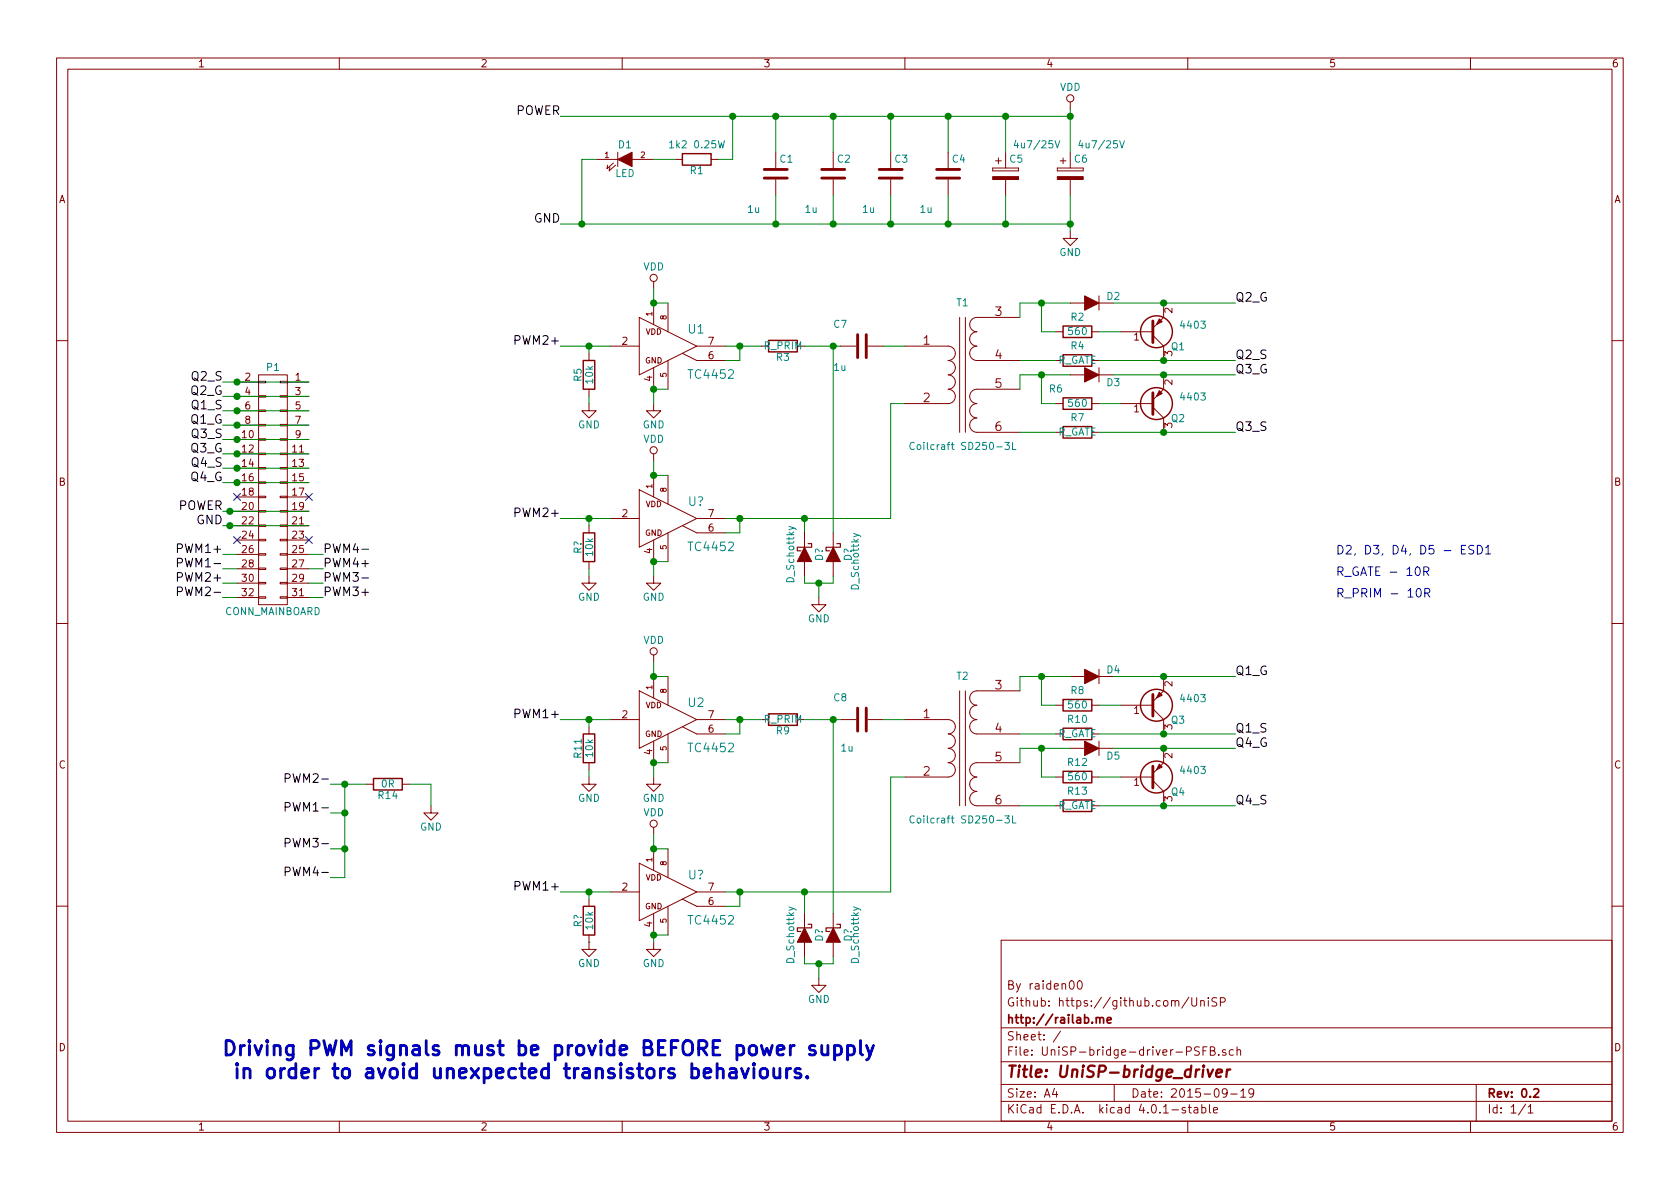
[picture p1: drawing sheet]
EESchema Schematic File Version 2
LIBS:power
LIBS:device
LIBS:transistors
LIBS:conn
LIBS:linear
LIBS:regul
LIBS:74xx
LIBS:cmos4000
LIBS:adc-dac
LIBS:memory
LIBS:xilinx
LIBS:microcontrollers
LIBS:dsp
LIBS:microchip
LIBS:analog_switches
LIBS:motorola
LIBS:texas
LIBS:intel
LIBS:audio
LIBS:interface
LIBS:digital-audio
LIBS:philips
LIBS:display
LIBS:cypress
LIBS:siliconi
LIBS:opto
LIBS:atmel
LIBS:contrib
LIBS:valves
LIBS:gdt-psfb-cache
EELAYER 25 0
EELAYER END
$Descr A4 11693 8268
encoding utf-8
Sheet 1 1
Title "UniSP-bridge_driver"
Date "2015-09-19"
Rev "0.2"
Comp "http://railab.me"
Comment1 "Github: https://github.com/UniSP"
Comment2 "By raiden00"
Comment3 ""
Comment4 ""
$EndDescr
$Comp
L CONN_02X16 P1
U 1 1
P 1900 3400
F 0 "P1" H 1900 4250 50  0000 C CNN
F 1 "CONN_MAINBOARD" H 1900 2550 50  0000 C CNN
F 2 "Pin_Headers:Pin_Header_Angled_2x16" H 1900 2250 60  0001 C CNN
F 3 "" H 1900 2250 60  0000 C CNN
	1    1900 3400
	-1   0    0    -1  
$EndComp
$Comp
L TRANSFO2 T1
U 1 1
P 6700 2600
F 0 "T1" H 6700 3100 50  0000 C CNN
F 1 "Coilcraft SD250-3L" H 6700 2100 50  0000 C CNN
F 2 "gdt:Coilcraft-SD250-3L" H 6700 2600 60  0001 C CNN
F 3 "" H 6700 2600 60  0000 C CNN
	1    6700 2600
	1    0    0    -1  
$EndComp
$Comp
L TRANSFO2 T2
U 1 1
P 6700 5200
F 0 "T2" H 6700 5700 50  0000 C CNN
F 1 "Coilcraft SD250-3L" H 6700 4700 50  0000 C CNN
F 2 "gdt:Coilcraft-SD250-3L" H 6700 5200 60  0001 C CNN
F 3 "" H 6700 5200 60  0000 C CNN
	1    6700 5200
	1    0    0    -1  
$EndComp
$Comp
L R R3
U 1 1
P 5450 2400
F 0 "R3" V 5530 2400 50  0000 C CNN
F 1 "R_PRIM" V 5450 2400 50  0000 C CNN
F 2 "Resistors_SMD:R_1206_HandSoldering" V 5380 2400 30  0001 C CNN
F 3 "" H 5450 2400 30  0000 C CNN
	1    5450 2400
	0    1    1    0   
$EndComp
$Comp
L C C7
U 1 1
P 6000 2400
F 0 "C7" V 5850 2200 50  0000 L CNN
F 1 "1u" V 6150 2200 50  0000 L CNN
F 2 "Capacitors_SMD:C_1206_HandSoldering" H 6038 2250 30  0001 C CNN
F 3 "" H 6000 2400 60  0000 C CNN
	1    6000 2400
	0    1    1    0   
$EndComp
$Comp
L TC4420 U2
U 1 1
P 4650 5000
F 0 "U2" H 4845 5115 60  0000 C CNN
F 1 "TC4452" H 4950 4800 60  0000 C CNN
F 2 "Housings_SOIC:SOIC-8_3.9x4.9mm_Pitch1.27mm" H 4650 5000 60  0001 C CNN
F 3 "" H 4650 5000 60  0000 C CNN
	1    4650 5000
	1    0    0    -1  
$EndComp
$Comp
L R R9
U 1 1
P 5450 5000
F 0 "R9" V 5530 5000 50  0000 C CNN
F 1 "R_PRIM" V 5450 5000 50  0000 C CNN
F 2 "Resistors_SMD:R_1206_HandSoldering" V 5380 5000 30  0001 C CNN
F 3 "" H 5450 5000 30  0000 C CNN
	1    5450 5000
	0    1    1    0   
$EndComp
$Comp
L C C8
U 1 1
P 6000 5000
F 0 "C8" V 5850 4800 50  0000 L CNN
F 1 "1u" V 6200 4850 50  0000 L CNN
F 2 "Capacitors_SMD:C_1206_HandSoldering" H 6038 4850 30  0001 C CNN
F 3 "" H 6000 5000 60  0000 C CNN
	1    6000 5000
	0    1    1    0   
$EndComp
$Comp
L LED D1
U 1 1
P 4350 1100
F 0 "D1" H 4350 1200 50  0000 C CNN
F 1 "LED" H 4350 1000 50  0000 C CNN
F 2 "LEDs:LED-0603" H 4350 1100 60  0001 C CNN
F 3 "" H 4350 1100 60  0000 C CNN
	1    4350 1100
	1    0    0    -1  
$EndComp
$Comp
L R R1
U 1 1
P 4850 1100
F 0 "R1" V 4930 1100 50  0000 C CNN
F 1 "1k2 0.25W" V 4750 1100 50  0000 C CNN
F 2 "Resistors_SMD:R_1206_HandSoldering" V 4780 1100 30  0001 C CNN
F 3 "" H 4850 1100 30  0000 C CNN
	1    4850 1100
	0    1    1    0   
$EndComp
$Comp
L C C1
U 1 1
P 5400 1200
F 0 "C1" H 5425 1300 50  0000 L CNN
F 1 "1u" H 5200 950 50  0000 L CNN
F 2 "Capacitors_SMD:C_1206_HandSoldering" H 5438 1050 30  0001 C CNN
F 3 "" H 5400 1200 60  0000 C CNN
	1    5400 1200
	1    0    0    -1  
$EndComp
$Comp
L C C2
U 1 1
P 5800 1200
F 0 "C2" H 5825 1300 50  0000 L CNN
F 1 "1u" H 5600 950 50  0000 L CNN
F 2 "Capacitors_SMD:C_1206_HandSoldering" H 5838 1050 30  0001 C CNN
F 3 "" H 5800 1200 60  0000 C CNN
	1    5800 1200
	1    0    0    -1  
$EndComp
$Comp
L CP C5
U 1 1
P 7000 1200
F 0 "C5" H 7025 1300 50  0000 L CNN
F 1 "4u7/25V" H 7050 1400 50  0000 L CNN
F 2 "Capacitors_Tantalum_SMD:TantalC_SizeB_EIA-3528_HandSoldering" H 7038 1050 30  0001 C CNN
F 3 "" H 7000 1200 60  0000 C CNN
	1    7000 1200
	1    0    0    -1  
$EndComp
$Comp
L CP C6
U 1 1
P 7450 1200
F 0 "C6" H 7475 1300 50  0000 L CNN
F 1 "4u7/25V" H 7500 1400 50  0000 L CNN
F 2 "Capacitors_Tantalum_SMD:TantalC_SizeB_EIA-3528_HandSoldering" H 7488 1050 30  0001 C CNN
F 3 "" H 7450 1200 60  0000 C CNN
	1    7450 1200
	1    0    0    -1  
$EndComp
$Comp
L VDD #PWR03
U 1 1
P 7450 750
F 0 "#PWR03" H 7450 600 50  0001 C CNN
F 1 "VDD" H 7450 900 50  0000 C CNN
F 2 "" H 7450 750 60  0000 C CNN
F 3 "" H 7450 750 60  0000 C CNN
	1    7450 750 
	1    0    0    -1  
$EndComp
$Comp
L GND #PWR04
U 1 1
P 7450 1600
F 0 "#PWR04" H 7450 1350 50  0001 C CNN
F 1 "GND" H 7450 1450 50  0000 C CNN
F 2 "" H 7450 1600 60  0000 C CNN
F 3 "" H 7450 1600 60  0000 C CNN
	1    7450 1600
	1    0    0    -1  
$EndComp
$Comp
L VDD #PWR05
U 1 1
P 4550 2000
F 0 "#PWR05" H 4550 1850 50  0001 C CNN
F 1 "VDD" H 4550 2150 50  0000 C CNN
F 2 "" H 4550 2000 60  0000 C CNN
F 3 "" H 4550 2000 60  0000 C CNN
	1    4550 2000
	1    0    0    -1  
$EndComp
$Comp
L VDD #PWR06
U 1 1
P 4550 4600
F 0 "#PWR06" H 4550 4450 50  0001 C CNN
F 1 "VDD" H 4550 4750 50  0000 C CNN
F 2 "" H 4550 4600 60  0000 C CNN
F 3 "" H 4550 4600 60  0000 C CNN
	1    4550 4600
	1    0    0    -1  
$EndComp
$Comp
L GND #PWR07
U 1 1
P 4550 2800
F 0 "#PWR07" H 4550 2550 50  0001 C CNN
F 1 "GND" H 4550 2650 50  0000 C CNN
F 2 "" H 4550 2800 60  0000 C CNN
F 3 "" H 4550 2800 60  0000 C CNN
	1    4550 2800
	1    0    0    -1  
$EndComp
$Comp
L GND #PWR08
U 1 1
P 4550 5400
F 0 "#PWR08" H 4550 5150 50  0001 C CNN
F 1 "GND" H 4550 5250 50  0000 C CNN
F 2 "" H 4550 5400 60  0000 C CNN
F 3 "" H 4550 5400 60  0000 C CNN
	1    4550 5400
	1    0    0    -1  
$EndComp
$Comp
L D D2
U 1 1
P 7600 2100
F 0 "D2" H 7450 2050 50  0000 C CNN
F 1 "ESD1" H 7600 2000 50  0001 C CNN
F 2 "Diodes_SMD:SMA_Handsoldering" H 7600 2100 60  0001 C CNN
F 3 "" H 7600 2100 60  0000 C CNN
	1    7600 2100
	-1   0    0    1   
$EndComp
$Comp
L R R4
U 1 1
P 7500 2500
F 0 "R4" V 7400 2500 50  0000 C CNN
F 1 "R_GATE" V 7500 2500 50  0000 C CNN
F 2 "Resistors_SMD:R_1206_HandSoldering" V 7430 2500 30  0001 C CNN
F 3 "" H 7500 2500 30  0000 C CNN
	1    7500 2500
	0    1    1    0   
$EndComp
$Comp
L R R2
U 1 1
P 7500 2300
F 0 "R2" V 7400 2300 50  0000 C CNN
F 1 "560" V 7500 2300 50  0000 C CNN
F 2 "Resistors_SMD:R_1206_HandSoldering" V 7430 2300 30  0001 C CNN
F 3 "" H 7500 2300 30  0000 C CNN
	1    7500 2300
	0    1    1    0   
$EndComp
$Comp
L Q_PNP_BEC Q1
U 1 1
P 8000 2300
F 0 "Q1" H 8250 2400 50  0000 R CNN
F 1 "4403" H 8400 2250 50  0000 R CNN
F 2 "Housings_SOT-23_SOT-143_TSOT-6:SOT-23_Handsoldering" H 8200 2400 29  0001 C CNN
F 3 "" H 8000 2300 60  0000 C CNN
	1    8000 2300
	1    0    0    1   
$EndComp
$Comp
L D D3
U 1 1
P 7600 2600
F 0 "D3" H 7450 2650 50  0000 C CNN
F 1 "ESD1" H 7400 2700 50  0001 C CNN
F 2 "Diodes_SMD:SMA_Handsoldering" H 7600 2600 60  0001 C CNN
F 3 "" H 7600 2600 60  0000 C CNN
	1    7600 2600
	-1   0    0    1   
$EndComp
$Comp
L R R7
U 1 1
P 7500 3000
F 0 "R7" V 7400 3000 50  0000 C CNN
F 1 "R_GATE" V 7500 3000 50  0000 C CNN
F 2 "Resistors_SMD:R_1206_HandSoldering" V 7430 3000 30  0001 C CNN
F 3 "" H 7500 3000 30  0000 C CNN
	1    7500 3000
	0    1    1    0   
$EndComp
$Comp
L R R6
U 1 1
P 7500 2800
F 0 "R6" V 7400 2650 50  0000 C CNN
F 1 "560" V 7500 2800 50  0000 C CNN
F 2 "Resistors_SMD:R_1206_HandSoldering" V 7430 2800 30  0001 C CNN
F 3 "" H 7500 2800 30  0000 C CNN
	1    7500 2800
	0    1    1    0   
$EndComp
$Comp
L Q_PNP_BEC Q2
U 1 1
P 8000 2800
F 0 "Q2" H 8250 2900 50  0000 R CNN
F 1 "4403" H 8400 2750 50  0000 R CNN
F 2 "Housings_SOT-23_SOT-143_TSOT-6:SOT-23_Handsoldering" H 8200 2900 29  0001 C CNN
F 3 "" H 8000 2800 60  0000 C CNN
	1    8000 2800
	1    0    0    1   
$EndComp
$Comp
L D D4
U 1 1
P 7600 4700
F 0 "D4" H 7450 4650 50  0000 C CNN
F 1 "ESD1" H 7600 4600 50  0001 C CNN
F 2 "Diodes_SMD:SMA_Handsoldering" H 7600 4700 60  0001 C CNN
F 3 "" H 7600 4700 60  0000 C CNN
	1    7600 4700
	-1   0    0    1   
$EndComp
$Comp
L R R10
U 1 1
P 7500 5100
F 0 "R10" V 7400 5100 50  0000 C CNN
F 1 "R_GATE" V 7500 5100 50  0000 C CNN
F 2 "Resistors_SMD:R_1206_HandSoldering" V 7430 5100 30  0001 C CNN
F 3 "" H 7500 5100 30  0000 C CNN
	1    7500 5100
	0    1    1    0   
$EndComp
$Comp
L R R8
U 1 1
P 7500 4900
F 0 "R8" V 7400 4900 50  0000 C CNN
F 1 "560" V 7500 4900 50  0000 C CNN
F 2 "Resistors_SMD:R_1206_HandSoldering" V 7430 4900 30  0001 C CNN
F 3 "" H 7500 4900 30  0000 C CNN
	1    7500 4900
	0    1    1    0   
$EndComp
$Comp
L Q_PNP_BEC Q3
U 1 1
P 8000 4900
F 0 "Q3" H 8250 5000 50  0000 R CNN
F 1 "4403" H 8400 4850 50  0000 R CNN
F 2 "Housings_SOT-23_SOT-143_TSOT-6:SOT-23_Handsoldering" H 8200 5000 29  0001 C CNN
F 3 "" H 8000 4900 60  0000 C CNN
	1    8000 4900
	1    0    0    1   
$EndComp
$Comp
L D D5
U 1 1
P 7600 5200
F 0 "D5" H 7450 5250 50  0000 C CNN
F 1 "ESD1" H 7750 5250 50  0001 C CNN
F 2 "Diodes_SMD:SMA_Handsoldering" H 7600 5200 60  0001 C CNN
F 3 "" H 7600 5200 60  0000 C CNN
	1    7600 5200
	-1   0    0    1   
$EndComp
$Comp
L R R13
U 1 1
P 7500 5600
F 0 "R13" V 7400 5600 50  0000 C CNN
F 1 "R_GATE" V 7500 5600 50  0000 C CNN
F 2 "Resistors_SMD:R_1206_HandSoldering" V 7430 5600 30  0001 C CNN
F 3 "" H 7500 5600 30  0000 C CNN
	1    7500 5600
	0    1    1    0   
$EndComp
$Comp
L R R12
U 1 1
P 7500 5400
F 0 "R12" V 7400 5400 50  0000 C CNN
F 1 "560" V 7500 5400 50  0000 C CNN
F 2 "Resistors_SMD:R_1206_HandSoldering" V 7430 5400 30  0001 C CNN
F 3 "" H 7500 5400 30  0000 C CNN
	1    7500 5400
	0    1    1    0   
$EndComp
$Comp
L Q_PNP_BEC Q4
U 1 1
P 8000 5400
F 0 "Q4" H 8250 5500 50  0000 R CNN
F 1 "4403" H 8400 5350 50  0000 R CNN
F 2 "Housings_SOT-23_SOT-143_TSOT-6:SOT-23_Handsoldering" H 8200 5500 29  0001 C CNN
F 3 "" H 8000 5400 60  0000 C CNN
	1    8000 5400
	1    0    0    1   
$EndComp
$Comp
L GND #PWR09
U 1 1
P 3000 5600
F 0 "#PWR09" H 3000 5350 50  0001 C CNN
F 1 "GND" H 3000 5450 50  0000 C CNN
F 2 "" H 3000 5600 60  0000 C CNN
F 3 "" H 3000 5600 60  0000 C CNN
	1    3000 5600
	1    0    0    -1  
$EndComp
NoConn ~ 2150 3750
NoConn ~ 1650 3750
NoConn ~ 2150 3450
NoConn ~ 1650 3450
$Comp
L TC4420 U1
U 1 1
P 4650 2400
F 0 "U1" H 4845 2515 60  0000 C CNN
F 1 "TC4452" H 4950 2200 60  0000 C CNN
F 2 "Housings_SOIC:SOIC-8_3.9x4.9mm_Pitch1.27mm" H 4650 2400 60  0001 C CNN
F 3 "" H 4650 2400 60  0000 C CNN
	1    4650 2400
	1    0    0    -1  
$EndComp
$Comp
L R R14
U 1 1
P 2700 5450
F 0 "R14" V 2780 5450 50  0000 C CNN
F 1 "0R" V 2700 5450 50  0000 C CNN
F 2 "Resistors_SMD:R_0805_HandSoldering" V 2630 5450 30  0001 C CNN
F 3 "" H 2700 5450 30  0000 C CNN
	1    2700 5450
	0    1    1    0   
$EndComp
$Comp
L R R5
U 1 1
P 4100 2600
F 0 "R5" V 4180 2600 50  0000 C CNN
F 1 "10k" V 4100 2600 50  0000 C CNN
F 2 "Resistors_SMD:R_0805_HandSoldering" V 4030 2600 30  0001 C CNN
F 3 "" H 4100 2600 30  0000 C CNN
	1    4100 2600
	-1   0    0    1   
$EndComp
$Comp
L R R11
U 1 1
P 4100 5200
F 0 "R11" V 4180 5200 50  0000 C CNN
F 1 "10k" V 4100 5200 50  0000 C CNN
F 2 "Resistors_SMD:R_0805_HandSoldering" V 4030 5200 30  0001 C CNN
F 3 "" H 4100 5200 30  0000 C CNN
	1    4100 5200
	-1   0    0    1   
$EndComp
$Comp
L GND #PWR010
U 1 1
P 4100 5400
F 0 "#PWR010" H 4100 5150 50  0001 C CNN
F 1 "GND" H 4100 5250 50  0000 C CNN
F 2 "" H 4100 5400 60  0000 C CNN
F 3 "" H 4100 5400 60  0000 C CNN
	1    4100 5400
	1    0    0    -1  
$EndComp
$Comp
L GND #PWR011
U 1 1
P 4100 2800
F 0 "#PWR011" H 4100 2550 50  0001 C CNN
F 1 "GND" H 4100 2650 50  0000 C CNN
F 2 "" H 4100 2800 60  0000 C CNN
F 3 "" H 4100 2800 60  0000 C CNN
	1    4100 2800
	1    0    0    -1  
$EndComp
$Comp
L C C3
U 1 1
P 6200 1200
F 0 "C3" H 6225 1300 50  0000 L CNN
F 1 "1u" H 6000 950 50  0000 L CNN
F 2 "Capacitors_SMD:C_1206_HandSoldering" H 6238 1050 30  0001 C CNN
F 3 "" H 6200 1200 60  0000 C CNN
	1    6200 1200
	1    0    0    -1  
$EndComp
$Comp
L C C4
U 1 1
P 6600 1200
F 0 "C4" H 6625 1300 50  0000 L CNN
F 1 "1u" H 6400 950 50  0000 L CNN
F 2 "Capacitors_SMD:C_1206_HandSoldering" H 6638 1050 30  0001 C CNN
F 3 "" H 6600 1200 60  0000 C CNN
	1    6600 1200
	1    0    0    -1  
$EndComp
Text Notes 9300 3850 0    60   ~ 0
D2, D3, D4, D5 - ESD1
Text Notes 1550 7500 0    100  ~ 20
Driving PWM signals must be provide BEFORE power supply\n in order to avoid unexpected transistors behaviours.
Text Notes 9300 4000 0    60   ~ 0
R_GATE - 10R
Text Notes 9300 4150 0    60   ~ 0
R_PRIM - 10R
Text Label 1550 2650 2    60   ~ 0
Q2_S
Text Label 1550 2750 2    60   ~ 0
Q2_G
Text Label 1550 2850 2    60   ~ 0
Q1_S
Text Label 1550 2950 2    60   ~ 0
Q1_G
Text Label 1550 3050 2    60   ~ 0
Q3_S
Text Label 1550 3150 2    60   ~ 0
Q3_G
Text Label 1550 3250 2    60   ~ 0
Q4_S
Text Label 1550 3350 2    60   ~ 0
Q4_G
Text Label 1550 3550 2    60   ~ 0
POWER
Text Label 1550 3650 2    60   ~ 0
GND
Text Label 1550 3850 2    60   ~ 0
PWM1+
Text Label 1550 3950 2    60   ~ 0
PWM1-
Text Label 1550 4050 2    60   ~ 0
PWM2+
Text Label 1550 4150 2    60   ~ 0
PWM2-
Text Label 2250 3850 0    60   ~ 0
PWM4-
Text Label 2250 3950 0    60   ~ 0
PWM4+
Text Label 2250 4050 0    60   ~ 0
PWM3-
Text Label 2250 4150 0    60   ~ 0
PWM3+
Text Label 2300 5450 2    60   ~ 0
PWM2-
Text Label 2300 5650 2    60   ~ 0
PWM1-
Text Label 3900 5000 2    60   ~ 0
PWM1+
Text Label 3900 2400 2    60   ~ 0
PWM2+
Text Label 8600 2100 0    60   ~ 0
Q2_G
Text Label 8600 2500 0    60   ~ 0
Q2_S
Text Label 8600 2600 0    60   ~ 0
Q3_G
Text Label 8600 3000 0    60   ~ 0
Q3_S
Text Label 8600 4700 0    60   ~ 0
Q1_G
Text Label 8600 5100 0    60   ~ 0
Q1_S
Text Label 8600 5200 0    60   ~ 0
Q4_G
Text Label 8600 5600 0    60   ~ 0
Q4_S
Text Label 3900 1550 2    60   ~ 0
GND
Text Label 3900 800  2    60   ~ 0
POWER
Text Label 2300 5900 2    60   ~ 0
PWM3-
Text Label 2300 6100 2    60   ~ 0
PWM4-
$Comp
L VDD #PWR?
U 1 1
P 4550 3200
F 0 "#PWR?" H 4550 3050 50  0001 C CNN
F 1 "VDD" H 4550 3350 50  0000 C CNN
F 2 "" H 4550 3200 60  0000 C CNN
F 3 "" H 4550 3200 60  0000 C CNN
	1    4550 3200
	1    0    0    -1  
$EndComp
$Comp
L GND #PWR?
U 1 1
P 4550 4000
F 0 "#PWR?" H 4550 3750 50  0001 C CNN
F 1 "GND" H 4550 3850 50  0000 C CNN
F 2 "" H 4550 4000 60  0000 C CNN
F 3 "" H 4550 4000 60  0000 C CNN
	1    4550 4000
	1    0    0    -1  
$EndComp
$Comp
L TC4420 U?
U 1 1
P 4650 3600
F 0 "U?" H 4845 3715 60  0000 C CNN
F 1 "TC4452" H 4950 3400 60  0000 C CNN
F 2 "Housings_SOIC:SOIC-8_3.9x4.9mm_Pitch1.27mm" H 4650 3600 60  0001 C CNN
F 3 "" H 4650 3600 60  0000 C CNN
	1    4650 3600
	1    0    0    -1  
$EndComp
$Comp
L TC4420 U?
U 1 1
P 4650 6200
F 0 "U?" H 4845 6315 60  0000 C CNN
F 1 "TC4452" H 4950 6000 60  0000 C CNN
F 2 "Housings_SOIC:SOIC-8_3.9x4.9mm_Pitch1.27mm" H 4650 6200 60  0001 C CNN
F 3 "" H 4650 6200 60  0000 C CNN
	1    4650 6200
	1    0    0    -1  
$EndComp
$Comp
L VDD #PWR?
U 1 1
P 4550 5800
F 0 "#PWR?" H 4550 5650 50  0001 C CNN
F 1 "VDD" H 4550 5950 50  0000 C CNN
F 2 "" H 4550 5800 60  0000 C CNN
F 3 "" H 4550 5800 60  0000 C CNN
	1    4550 5800
	1    0    0    -1  
$EndComp
$Comp
L GND #PWR?
U 1 1
P 4550 6550
F 0 "#PWR?" H 4550 6300 50  0001 C CNN
F 1 "GND" H 4550 6400 50  0000 C CNN
F 2 "" H 4550 6550 60  0000 C CNN
F 3 "" H 4550 6550 60  0000 C CNN
	1    4550 6550
	1    0    0    -1  
$EndComp
$Comp
L R R?
U 1 1
P 4100 3800
F 0 "R?" V 4180 3800 50  0000 C CNN
F 1 "10k" V 4100 3800 50  0000 C CNN
F 2 "Resistors_SMD:R_0805_HandSoldering" V 4030 3800 30  0001 C CNN
F 3 "" H 4100 3800 30  0000 C CNN
	1    4100 3800
	-1   0    0    1   
$EndComp
$Comp
L R R?
U 1 1
P 4100 6400
F 0 "R?" V 4180 6400 50  0000 C CNN
F 1 "10k" V 4100 6400 50  0000 C CNN
F 2 "Resistors_SMD:R_0805_HandSoldering" V 4030 6400 30  0001 C CNN
F 3 "" H 4100 6400 30  0000 C CNN
	1    4100 6400
	-1   0    0    1   
$EndComp
Text Label 3900 6200 2    60   ~ 0
PWM1+
$Comp
L GND #PWR?
U 1 1
P 4100 6550
F 0 "#PWR?" H 4100 6300 50  0001 C CNN
F 1 "GND" H 4100 6400 50  0000 C CNN
F 2 "" H 4100 6550 60  0000 C CNN
F 3 "" H 4100 6550 60  0000 C CNN
	1    4100 6550
	1    0    0    -1  
$EndComp
$Comp
L GND #PWR?
U 1 1
P 4100 4000
F 0 "#PWR?" H 4100 3750 50  0001 C CNN
F 1 "GND" H 4100 3850 50  0000 C CNN
F 2 "" H 4100 4000 60  0000 C CNN
F 3 "" H 4100 4000 60  0000 C CNN
	1    4100 4000
	1    0    0    -1  
$EndComp
Text Label 3900 3600 2    60   ~ 0
PWM2+
$Comp
L GND #PWR?
U 1 1
P 5700 6800
F 0 "#PWR?" H 5700 6550 50  0001 C CNN
F 1 "GND" H 5700 6650 50  0000 C CNN
F 2 "" H 5700 6800 60  0000 C CNN
F 3 "" H 5700 6800 60  0000 C CNN
	1    5700 6800
	1    0    0    -1  
$EndComp
Wire Wire Line
	6300 2800 6200 2800
Wire Wire Line
	6300 5400 6200 5400
Wire Wire Line
	5400 1550 5400 1350
Wire Wire Line
	4150 1100 4050 1100
Wire Wire Line
	7100 2100 7100 2200
Wire Wire Line
	7100 2100 7450 2100
Connection ~ 8100 2100
Connection ~ 8100 2500
Wire Wire Line
	7100 2600 7450 2600
Wire Wire Line
	7750 2600 8600 2600
Connection ~ 8100 2600
Connection ~ 8100 3000
Wire Wire Line
	7100 2700 7100 2600
Connection ~ 8100 4700
Connection ~ 8100 5100
Connection ~ 8100 5200
Connection ~ 8100 5600
Wire Wire Line
	7100 4800 7100 4700
Wire Wire Line
	7100 5200 7100 5300
Wire Wire Line
	1550 2950 2150 2950
Wire Wire Line
	1550 3050 2150 3050
Wire Wire Line
	1550 3150 2150 3150
Wire Wire Line
	1550 3250 2150 3250
Wire Wire Line
	1550 3350 2150 3350
Wire Wire Line
	1650 3850 1550 3850
Wire Wire Line
	1650 3950 1550 3950
Wire Wire Line
	1650 4050 1550 4050
Wire Wire Line
	1650 4150 1550 4150
Wire Wire Line
	2250 3850 2150 3850
Wire Wire Line
	2250 3950 2150 3950
Wire Wire Line
	2250 4050 2150 4050
Wire Wire Line
	2250 4150 2150 4150
Wire Wire Line
	1550 2850 2150 2850
Wire Wire Line
	1550 2750 2150 2750
Wire Wire Line
	1550 2650 2150 2650
Connection ~ 1650 2650
Connection ~ 1650 2750
Connection ~ 1650 2850
Connection ~ 1650 2950
Connection ~ 1650 3050
Connection ~ 1650 3150
Connection ~ 1650 3250
Connection ~ 1650 3350
Wire Wire Line
	1550 3550 1650 3550
Wire Wire Line
	1550 3650 1650 3650
Wire Wire Line
	2150 3550 1600 3550
Connection ~ 1600 3550
Wire Wire Line
	2150 3650 1600 3650
Connection ~ 1600 3650
Wire Wire Line
	2300 5650 2400 5650
Wire Wire Line
	4650 2700 4550 2700
Wire Wire Line
	4550 2700 4550 2800
Wire Wire Line
	4650 2100 4550 2100
Wire Wire Line
	4550 2100 4550 2000
Connection ~ 4550 2100
Connection ~ 4550 2700
Wire Wire Line
	4550 5400 4550 5300
Wire Wire Line
	4550 5300 4650 5300
Connection ~ 4550 5300
Wire Wire Line
	4550 4700 4550 4600
Wire Wire Line
	4550 4700 4650 4700
Connection ~ 4550 4700
Wire Wire Line
	3900 1550 7450 1550
Wire Wire Line
	7450 1350 7450 1600
Connection ~ 7450 1550
Wire Wire Line
	3900 800  7450 800 
Wire Wire Line
	7450 750  7450 1050
Wire Wire Line
	7000 1050 7000 800 
Connection ~ 7000 800 
Wire Wire Line
	7000 1350 7000 1550
Connection ~ 7000 1550
Wire Wire Line
	6600 1350 6600 1550
Connection ~ 6600 1550
Wire Wire Line
	6600 800  6600 1050
Connection ~ 6600 800 
Wire Wire Line
	6200 800  6200 1050
Connection ~ 6200 800 
Wire Wire Line
	6200 1350 6200 1550
Connection ~ 6200 1550
Wire Wire Line
	5800 1350 5800 1550
Connection ~ 5800 1550
Wire Wire Line
	5800 800  5800 1050
Connection ~ 5800 800 
Wire Wire Line
	5400 800  5400 1050
Connection ~ 5400 800 
Connection ~ 5400 1550
Wire Wire Line
	5100 1100 5100 800 
Connection ~ 5100 800 
Wire Wire Line
	4050 1100 4050 1550
Connection ~ 4050 1550
Wire Wire Line
	4550 1100 4700 1100
Connection ~ 7450 800 
Wire Wire Line
	5600 2400 5850 2400
Wire Wire Line
	6150 2400 6300 2400
Wire Wire Line
	5050 2400 5300 2400
Wire Wire Line
	5050 2500 5150 2500
Wire Wire Line
	5150 2500 5150 2400
Connection ~ 5150 2400
Wire Wire Line
	3900 2400 4250 2400
Wire Wire Line
	4100 2400 4100 2450
Connection ~ 4100 2400
Wire Wire Line
	4100 2750 4100 2800
Wire Wire Line
	7750 2100 8600 2100
Wire Wire Line
	7250 2300 7250 2100
Connection ~ 7250 2100
Wire Wire Line
	7650 2300 7800 2300
Wire Wire Line
	7250 2800 7250 2600
Connection ~ 7250 2600
Wire Wire Line
	7650 2800 7800 2800
Wire Wire Line
	7100 3000 7350 3000
Wire Wire Line
	7650 3000 8600 3000
Wire Wire Line
	7100 4700 7450 4700
Wire Wire Line
	7750 4700 8600 4700
Wire Wire Line
	7100 5200 7450 5200
Wire Wire Line
	7250 5400 7250 5200
Connection ~ 7250 5200
Wire Wire Line
	7750 5200 8600 5200
Wire Wire Line
	7100 5600 7350 5600
Wire Wire Line
	7650 5100 8600 5100
Wire Wire Line
	7100 5100 7350 5100
Wire Wire Line
	7250 4900 7250 4700
Connection ~ 7250 4700
Wire Wire Line
	7650 4900 7800 4900
Wire Wire Line
	7650 5600 8600 5600
Wire Wire Line
	7650 5400 7800 5400
Wire Wire Line
	7100 2500 7350 2500
Wire Wire Line
	7650 2500 8600 2500
Wire Wire Line
	6150 5000 6300 5000
Wire Wire Line
	5600 5000 5850 5000
Wire Wire Line
	3900 5000 4250 5000
Wire Wire Line
	4100 5000 4100 5050
Connection ~ 4100 5000
Wire Wire Line
	4100 5350 4100 5400
Wire Wire Line
	2850 5450 3000 5450
Wire Wire Line
	3000 5450 3000 5600
Wire Wire Line
	2300 5450 2550 5450
Wire Wire Line
	2400 5450 2400 6100
Connection ~ 2400 5450
Wire Wire Line
	5050 5000 5300 5000
Wire Wire Line
	5050 5100 5150 5100
Wire Wire Line
	5150 5100 5150 5000
Connection ~ 5150 5000
Wire Wire Line
	7350 4900 7250 4900
Wire Wire Line
	7350 5400 7250 5400
Wire Wire Line
	5100 1100 5000 1100
Wire Wire Line
	7350 2300 7250 2300
Wire Wire Line
	7350 2800 7250 2800
Wire Wire Line
	2400 5900 2300 5900
Connection ~ 2400 5650
Wire Wire Line
	2400 6100 2300 6100
Connection ~ 2400 5900
Wire Wire Line
	4650 3900 4550 3900
Wire Wire Line
	4550 3900 4550 4000
Wire Wire Line
	4650 3300 4550 3300
Wire Wire Line
	4550 3300 4550 3200
Connection ~ 4550 3300
Connection ~ 4550 3900
Wire Wire Line
	5050 3600 6200 3600
Wire Wire Line
	5050 3700 5150 3700
Wire Wire Line
	4550 6550 4550 6500
Wire Wire Line
	4550 6500 4650 6500
Connection ~ 4550 6500
Wire Wire Line
	4550 5900 4550 5800
Wire Wire Line
	4550 5900 4650 5900
Connection ~ 4550 5900
Wire Wire Line
	5050 6200 6200 6200
Wire Wire Line
	5050 6300 5150 6300
Wire Wire Line
	5150 6300 5150 6200
Connection ~ 5150 6200
Wire Wire Line
	5150 3700 5150 3600
Wire Wire Line
	6200 3600 6200 2800
Connection ~ 5150 3600
Wire Wire Line
	3900 6200 4250 6200
Wire Wire Line
	4100 6200 4100 6250
Connection ~ 4100 6200
Wire Wire Line
	4100 6550 4100 6550
Wire Wire Line
	3900 3600 4250 3600
Wire Wire Line
	4100 3600 4100 3650
Wire Wire Line
	4100 3950 4100 4000
Wire Wire Line
	6200 6200 6200 5400
Connection ~ 4100 3600
Wire Wire Line
	5800 6350 5800 5000
Connection ~ 5800 5000
Wire Wire Line
	5600 6350 5600 6200
Connection ~ 5600 6200
Wire Wire Line
	5600 6650 5600 6700
Wire Wire Line
	5600 6700 5800 6700
Wire Wire Line
	5800 6700 5800 6650
Wire Wire Line
	5700 6800 5700 6700
Connection ~ 5700 6700
$Comp
L GND #PWR?
U 1 1
P 5700 4150
F 0 "#PWR?" H 5700 3900 50  0001 C CNN
F 1 "GND" H 5700 4000 50  0000 C CNN
F 2 "" H 5700 4150 60  0000 C CNN
F 3 "" H 5700 4150 60  0000 C CNN
	1    5700 4150
	1    0    0    -1  
$EndComp
Wire Wire Line
	5600 4000 5600 4050
Wire Wire Line
	5600 4050 5800 4050
Wire Wire Line
	5800 4050 5800 4000
Wire Wire Line
	5700 4150 5700 4050
Connection ~ 5700 4050
Wire Wire Line
	5800 3700 5800 2400
Connection ~ 5800 2400
Wire Wire Line
	5600 3700 5600 3600
Connection ~ 5600 3600
$Comp
L D_Schottky D?
U 1 1
P 5600 3850
F 0 "D?" H 5600 3950 50  0000 C CNN
F 1 "D_Schottky" H 5600 3750 50  0000 C CNN
F 2 "" H 5600 3850 60  0000 C CNN
F 3 "" H 5600 3850 60  0000 C CNN
	1    5600 3850
	0    1    1    0   
$EndComp
$Comp
L D_Schottky D?
U 1 1
P 5800 3850
F 0 "D?" H 5800 3950 50  0000 C CNN
F 1 "D_Schottky" H 5850 4000 50  0000 C CNN
F 2 "" H 5800 3850 60  0000 C CNN
F 3 "" H 5800 3850 60  0000 C CNN
	1    5800 3850
	0    1    1    0   
$EndComp
$Comp
L D_Schottky D?
U 1 1
P 5600 6500
F 0 "D?" H 5600 6600 50  0000 C CNN
F 1 "D_Schottky" H 5600 6400 50  0000 C CNN
F 2 "" H 5600 6500 60  0000 C CNN
F 3 "" H 5600 6500 60  0000 C CNN
	1    5600 6500
	0    1    1    0   
$EndComp
$Comp
L D_Schottky D?
U 1 1
P 5800 6500
F 0 "D?" H 5800 6600 50  0000 C CNN
F 1 "D_Schottky" H 5800 6650 50  0000 C CNN
F 2 "" H 5800 6500 60  0000 C CNN
F 3 "" H 5800 6500 60  0000 C CNN
	1    5800 6500
	0    1    1    0   
$EndComp
$EndSCHEMATC
